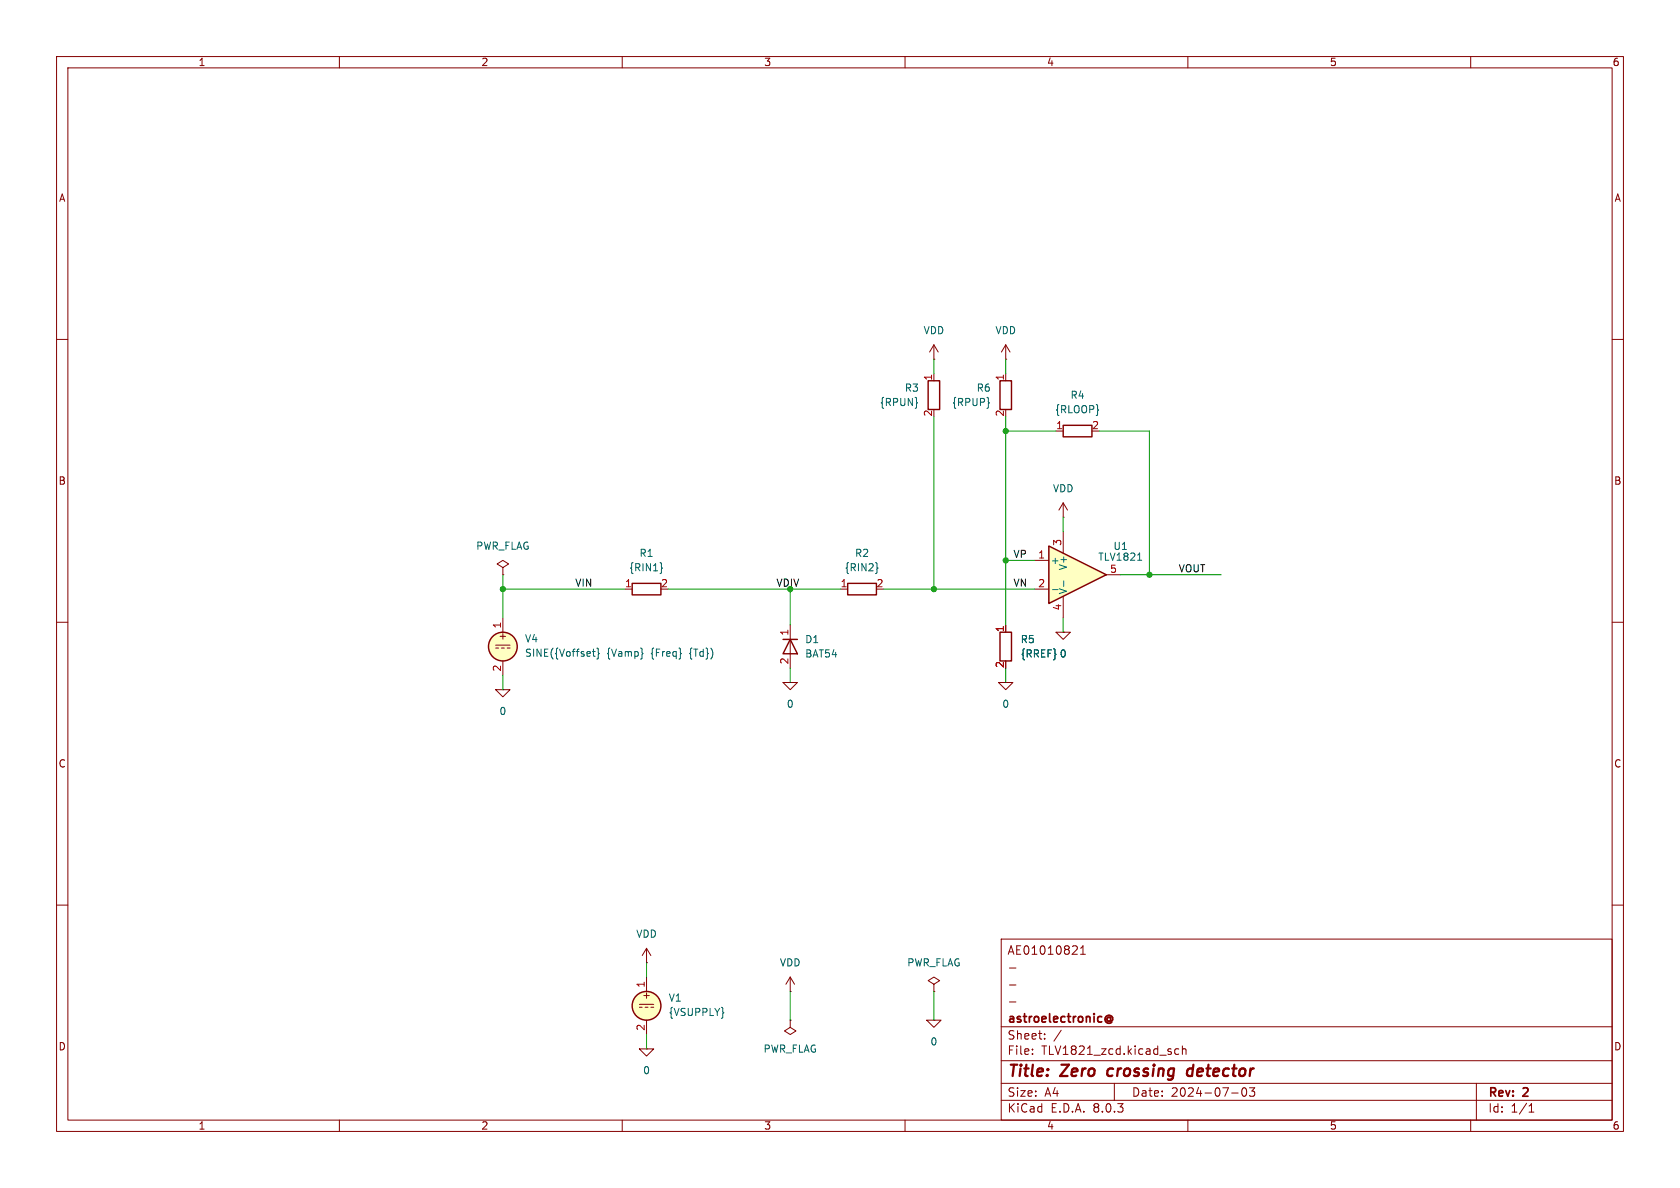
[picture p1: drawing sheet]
(kicad_sch
 (version 20231120)
 (generator "eeschema")
 (generator_version "8.0")
 (paper "A4")
 (title_block
  (title "Zero crossing detector")
  (date "2024-07-03")
  (rev "2")
  (company "astroelectronic@")
  (comment 1 "-")
  (comment 2 "-")
  (comment 3 "-")
  (comment 4 "AE01010821"))
 (lib_symbols
  (symbol "TLV1821:0"
   (power)
   (pin_numbers hide)
   (pin_names
    (offset 0) hide) (exclude_from_sim no) (in_bom yes) (on_board yes)
   (property "Reference" "#GND" (at 0 -5.08 0) (effects (font (size 1.27 1.27)) (hide yes)))
   (property "Value" "0" (at 0 -2.54 0) (effects (font (size 1.27 1.27))))
   (property "Footprint" "" (at 0 0 0) (effects (font (size 1.27 1.27)) (hide yes)))
   (property "Datasheet" "https://ngspice.sourceforge.io/docs/ngspice-html-manual/manual.xhtml#subsec_Circuit_elements__device" (at 0 -10.16 0) (effects (font (size 1.27 1.27)) (hide yes)))
   (property "Description" "0V reference potential for simulation" (at 0 -7.62 0) (effects (font (size 1.27 1.27)) (hide yes)))
   (symbol "0_0_1"
    (polyline (pts (xy -1.27 0) (xy 0 -1.27) (xy 1.27 0) (xy -1.27 0)) (stroke (width 0) (type default)) (fill (type none))))
   (symbol "0_1_1"
    (pin power_in line (at 0 0 0) (length 0) (name "~" (effects (font (size 1.016 1.016)))) (number "1" (effects (font (size 1.016 1.016)))))))
  (symbol "TLV1821:D"
   (pin_names
    (offset 1.016) hide) (exclude_from_sim no) (in_bom yes) (on_board yes)
   (property "Reference" "D" (at 0 2.54 0) (effects (font (size 1.27 1.27))))
   (property "Value" "D" (at 0 -2.54 0) (effects (font (size 1.27 1.27))))
   (property "Footprint" "" (at 0 0 0) (effects (font (size 1.27 1.27)) (hide yes)))
   (property "Datasheet" "https://ngspice.sourceforge.io/docs/ngspice-html-manual/manual.xhtml#cha_DIODEs" (at 0 0 0) (effects (font (size 1.27 1.27)) (hide yes)))
   (property "Description" "Diode for simulation or PCB" (at 0 0 0) (effects (font (size 1.27 1.27)) (hide yes)))
   (property "Sim.Device" "D" (at 0 0 0) (effects (font (size 1.27 1.27))))
   (property "Sim.Pins" "1=K 2=A" (at 0 0 0) (effects (font (size 1.27 1.27))))
   (symbol "D_0_1"
    (polyline (pts (xy -1.27 1.27) (xy -1.27 -1.27)) (stroke (width 0.254) (type default)) (fill (type none)))
    (polyline (pts (xy 1.27 0) (xy -1.27 0)) (stroke (width 0) (type default)) (fill (type none)))
    (polyline (pts (xy 1.27 1.27) (xy 1.27 -1.27) (xy -1.27 0) (xy 1.27 1.27)) (stroke (width 0.254) (type default)) (fill (type none))))
   (symbol "D_1_1"
    (pin passive line (at -3.81 0 0) (length 2.54) (name "K" (effects (font (size 1.27 1.27)))) (number "1" (effects (font (size 1.27 1.27)))))
    (pin passive line (at 3.81 0 180) (length 2.54) (name "A" (effects (font (size 1.27 1.27)))) (number "2" (effects (font (size 1.27 1.27)))))))
  (symbol "TLV1821:PWR_FLAG"
   (power)
   (pin_numbers hide)
   (pin_names
    (offset 0) hide) (exclude_from_sim no) (in_bom yes) (on_board yes)
   (property "Reference" "#FLG" (at 0 1.905 0) (effects (font (size 1.27 1.27)) (hide yes)))
   (property "Value" "PWR_FLAG" (at 0 3.81 0) (effects (font (size 1.27 1.27))))
   (property "Footprint" "" (at 0 0 0) (effects (font (size 1.27 1.27)) (hide yes)))
   (property "Datasheet" "~" (at 0 0 0) (effects (font (size 1.27 1.27)) (hide yes)))
   (property "Description" "Special symbol for telling ERC where power comes from" (at 0 0 0) (effects (font (size 1.27 1.27)) (hide yes)))
   (symbol "PWR_FLAG_0_0"
    (pin power_out line (at 0 0 90) (length 0) (name "~" (effects (font (size 1.27 1.27)))) (number "1" (effects (font (size 1.27 1.27))))))
   (symbol "PWR_FLAG_0_1"
    (polyline (pts (xy 0 0) (xy 0 1.27) (xy -1.016 1.905) (xy 0 2.54) (xy 1.016 1.905) (xy 0 1.27)) (stroke (width 0) (type default)) (fill (type none)))))
  (symbol "TLV1821:R"
   (pin_names
    (offset 0) hide) (exclude_from_sim no) (in_bom yes) (on_board yes)
   (property "Reference" "R" (at 2.032 0 90) (effects (font (size 1.27 1.27))))
   (property "Value" "R" (at 0 0 90) (effects (font (size 1.27 1.27))))
   (property "Footprint" "" (at -1.778 0 90) (effects (font (size 1.27 1.27)) (hide yes)))
   (property "Datasheet" "~" (at 0 0 0) (effects (font (size 1.27 1.27)) (hide yes)))
   (property "Description" "Resistor" (at 0 0 0) (effects (font (size 1.27 1.27)) (hide yes)))
   (symbol "R_0_1"
    (rectangle (start -1.016 -2.54) (end 1.016 2.54) (stroke (width 0.254) (type default)) (fill (type none))))
   (symbol "R_1_1"
    (pin passive line (at 0 3.81 270) (length 1.27) (name "~" (effects (font (size 1.27 1.27)))) (number "1" (effects (font (size 1.27 1.27)))))
    (pin passive line (at 0 -3.81 90) (length 1.27) (name "~" (effects (font (size 1.27 1.27)))) (number "2" (effects (font (size 1.27 1.27)))))))
  (symbol "TLV1821:TLV1821"
   (pin_names
    (offset 0.254)) (exclude_from_sim no) (in_bom yes) (on_board yes)
   (property "Reference" "U" (at 3.81 3.175 0) (effects (font (size 1.27 1.27)) (justify left)))
   (property "Value" "${SIM.PARAMS}" (at 3.81 -3.175 0) (effects (font (size 1.27 1.27)) (justify left)))
   (property "Footprint" "" (at 0 0 0) (effects (font (size 1.27 1.27)) (hide yes)))
   (property "Datasheet" "https://www.ti.com/product/TLV1824" (at 0 0 0) (effects (font (size 1.27 1.27)) (hide yes)))
   (property "Description" "Operational amplifier, single, node sequence=1:+ 2:- 3:OUT 4:V+ 5:V-" (at 0 0 0) (effects (font (size 1.27 1.27)) (hide yes)))
   (property "Sim.Pins" "1=in+ 2=in- 3=vcc 4=vee 5=out" (at 0 0 0) (effects (font (size 1.27 1.27)) (hide yes)))
   (property "Sim.Device" "SUBCKT" (at 0 0 0) (effects (font (size 1.27 1.27)) (justify left) (hide yes)))
   (property "Sim.Library" "${KICAD7_SYMBOL_DIR}/Simulation_SPICE.sp" (at 0 0 0) (effects (font (size 1.27 1.27)) (hide yes)))
   (property "Sim.Name" "kicad_builtin_opamp" (at 0 0 0) (effects (font (size 1.27 1.27)) (hide yes)))
   (symbol "TLV1821_0_1"
    (polyline (pts (xy 5.08 0) (xy -5.08 5.08) (xy -5.08 -5.08) (xy 5.08 0)) (stroke (width 0.254) (type default)) (fill (type background))))
   (symbol "TLV1821_1_1"
    (pin passive line (at -7.62 2.54 0) (length 2.54) (name "+" (effects (font (size 1.27 1.27)))) (number "1" (effects (font (size 1.27 1.27)))))
    (pin passive line (at -7.62 -2.54 0) (length 2.54) (name "-" (effects (font (size 1.27 1.27)))) (number "2" (effects (font (size 1.27 1.27)))))
    (pin passive line (at -2.54 7.62 270) (length 3.81) (name "V+" (effects (font (size 1.27 1.27)))) (number "3" (effects (font (size 1.27 1.27)))))
    (pin passive line (at -2.54 -7.62 90) (length 3.81) (name "V-" (effects (font (size 1.27 1.27)))) (number "4" (effects (font (size 1.27 1.27)))))
    (pin passive line (at 7.62 0 180) (length 2.54) (name "~" (effects (font (size 1.27 1.27)))) (number "5" (effects (font (size 1.27 1.27)))))))
  (symbol "TLV1821:VDC"
   (pin_names
    (offset 0.0254) hide) (exclude_from_sim no) (in_bom yes) (on_board yes)
   (property "Reference" "V" (at 2.54 2.54 0) (effects (font (size 1.27 1.27)) (justify left)))
   (property "Value" "1" (at 2.54 0 0) (effects (font (size 1.27 1.27)) (justify left)))
   (property "Footprint" "" (at 0 0 0) (effects (font (size 1.27 1.27)) (hide yes)))
   (property "Datasheet" "https://ngspice.sourceforge.io/docs/ngspice-html-manual/manual.xhtml#sec_Independent_Sources_for" (at 0 0 0) (effects (font (size 1.27 1.27)) (hide yes)))
   (property "Description" "Voltage source, DC" (at 0 0 0) (effects (font (size 1.27 1.27)) (hide yes)))
   (property "Sim.Pins" "1=+ 2=-" (at 0 0 0) (effects (font (size 1.27 1.27)) (hide yes)))
   (property "Sim.Type" "DC" (at 0 0 0) (effects (font (size 1.27 1.27)) (hide yes)))
   (property "Sim.Device" "V" (at 0 0 0) (effects (font (size 1.27 1.27)) (justify left) (hide yes)))
   (symbol "VDC_0_0"
    (polyline (pts (xy -1.27 0.254) (xy 1.27 0.254)) (stroke (width 0) (type default)) (fill (type none)))
    (polyline (pts (xy -0.762 -0.254) (xy -1.27 -0.254)) (stroke (width 0) (type default)) (fill (type none)))
    (polyline (pts (xy 0.254 -0.254) (xy -0.254 -0.254)) (stroke (width 0) (type default)) (fill (type none)))
    (polyline (pts (xy 1.27 -0.254) (xy 0.762 -0.254)) (stroke (width 0) (type default)) (fill (type none)))
    (text "+" (at 0 1.905 0) (effects (font (size 1.27 1.27)))))
   (symbol "VDC_0_1"
    (circle (center 0 0) (radius 2.54) (stroke (width 0.254) (type default)) (fill (type background))))
   (symbol "VDC_1_1"
    (pin passive line (at 0 5.08 270) (length 2.54) (name "~" (effects (font (size 1.27 1.27)))) (number "1" (effects (font (size 1.27 1.27)))))
    (pin passive line (at 0 -5.08 90) (length 2.54) (name "~" (effects (font (size 1.27 1.27)))) (number "2" (effects (font (size 1.27 1.27)))))))
  (symbol "TLV1821:VDD"
   (power)
   (pin_numbers hide)
   (pin_names
    (offset 0) hide) (exclude_from_sim no) (in_bom yes) (on_board yes)
   (property "Reference" "#PWR" (at 0 -3.81 0) (effects (font (size 1.27 1.27)) (hide yes)))
   (property "Value" "VDD" (at 0 3.556 0) (effects (font (size 1.27 1.27))))
   (property "Footprint" "" (at 0 0 0) (effects (font (size 1.27 1.27)) (hide yes)))
   (property "Datasheet" "" (at 0 0 0) (effects (font (size 1.27 1.27)) (hide yes)))
   (property "Description" "Power symbol creates a global label with name \"VDD\"" (at 0 0 0) (effects (font (size 1.27 1.27)) (hide yes)))
   (symbol "VDD_0_1"
    (polyline (pts (xy -0.762 1.27) (xy 0 2.54)) (stroke (width 0) (type default)) (fill (type none)))
    (polyline (pts (xy 0 0) (xy 0 2.54)) (stroke (width 0) (type default)) (fill (type none)))
    (polyline (pts (xy 0 2.54) (xy 0.762 1.27)) (stroke (width 0) (type default)) (fill (type none))))
   (symbol "VDD_1_1"
    (pin power_in line (at 0 0 90) (length 0) (name "~" (effects (font (size 1.27 1.27)))) (number "1" (effects (font (size 1.27 1.27))))))))
 (junction
  (at 177.8 76.2)
  (diameter 0)
  (color 0 0 0 0))
 (junction
  (at 165.1 104.14)
  (diameter 0)
  (color 0 0 0 0))
 (junction
  (at 177.8 99.06)
  (diameter 0)
  (color 0 0 0 0))
 (junction
  (at 139.7 104.14)
  (diameter 0)
  (color 0 0 0 0))
 (junction
  (at 88.9 104.14)
  (diameter 0)
  (color 0 0 0 0))
 (junction
  (at 203.2 101.6)
  (diameter 0)
  (color 0 0 0 0))
 (wire
  (pts (xy 165.1 73.66) (xy 165.1 104.14))
  (stroke (width 0) (type default)))
 (wire
  (pts (xy 139.7 104.14) (xy 148.59 104.14))
  (stroke (width 0) (type default)))
 (wire
  (pts (xy 177.8 99.06) (xy 177.8 76.2))
  (stroke (width 0) (type default)))
 (wire
  (pts (xy 139.7 104.14) (xy 139.7 110.49))
  (stroke (width 0) (type default)))
 (wire
  (pts (xy 203.2 76.2) (xy 194.31 76.2))
  (stroke (width 0) (type default)))
 (wire
  (pts (xy 182.88 99.06) (xy 177.8 99.06))
  (stroke (width 0) (type default)))
 (wire
  (pts (xy 177.8 76.2) (xy 186.69 76.2))
  (stroke (width 0) (type default)))
 (wire
  (pts (xy 114.3 170.18) (xy 114.3 172.72))
  (stroke (width 0) (type default)))
 (wire
  (pts (xy 139.7 175.26) (xy 139.7 180.34))
  (stroke (width 0) (type default)))
 (wire
  (pts (xy 88.9 101.6) (xy 88.9 104.14))
  (stroke (width 0) (type default)))
 (wire
  (pts (xy 156.21 104.14) (xy 165.1 104.14))
  (stroke (width 0) (type default)))
 (wire
  (pts (xy 88.9 109.22) (xy 88.9 104.14))
  (stroke (width 0) (type default)))
 (wire
  (pts (xy 165.1 175.26) (xy 165.1 180.34))
  (stroke (width 0) (type default)))
 (wire
  (pts (xy 165.1 63.5) (xy 165.1 66.04))
  (stroke (width 0) (type default)))
 (wire
  (pts (xy 177.8 118.11) (xy 177.8 120.65))
  (stroke (width 0) (type default)))
 (wire
  (pts (xy 114.3 182.88) (xy 114.3 185.42))
  (stroke (width 0) (type default)))
 (wire
  (pts (xy 88.9 104.14) (xy 110.49 104.14))
  (stroke (width 0) (type default)))
 (wire
  (pts (xy 139.7 118.11) (xy 139.7 120.65))
  (stroke (width 0) (type default)))
 (wire
  (pts (xy 203.2 101.6) (xy 203.2 76.2))
  (stroke (width 0) (type default)))
 (wire
  (pts (xy 177.8 73.66) (xy 177.8 76.2))
  (stroke (width 0) (type default)))
 (wire
  (pts (xy 203.2 101.6) (xy 215.9 101.6))
  (stroke (width 0) (type default)))
 (wire
  (pts (xy 118.11 104.14) (xy 139.7 104.14))
  (stroke (width 0) (type default)))
 (wire
  (pts (xy 177.8 63.5) (xy 177.8 66.04))
  (stroke (width 0) (type default)))
 (wire
  (pts (xy 187.96 91.44) (xy 187.96 93.98))
  (stroke (width 0) (type default)))
 (wire
  (pts (xy 165.1 104.14) (xy 182.88 104.14))
  (stroke (width 0) (type default)))
 (wire
  (pts (xy 198.12 101.6) (xy 203.2 101.6))
  (stroke (width 0) (type default)))
 (wire
  (pts (xy 187.96 109.22) (xy 187.96 111.76))
  (stroke (width 0) (type default)))
 (wire
  (pts (xy 177.8 99.06) (xy 177.8 110.49))
  (stroke (width 0) (type default)))
 (wire
  (pts (xy 88.9 119.38) (xy 88.9 121.92))
  (stroke (width 0) (type default)))
 (label "VOUT"
  (at 208.28 101.6 0)
  (fields_autoplaced yes)
  (effects (font (size 1.27 1.27)) (justify left bottom)))
 (label "VDIV"
  (at 137.16 104.14 0)
  (fields_autoplaced yes)
  (effects (font (size 1.27 1.27)) (justify left bottom)))
 (label "VIN"
  (at 101.6 104.14 0)
  (fields_autoplaced yes)
  (effects (font (size 1.27 1.27)) (justify left bottom)))
 (label "VP"
  (at 179.07 99.06 0)
  (fields_autoplaced yes)
  (effects (font (size 1.27 1.27)) (justify left bottom)))
 (label "VN"
  (at 179.07 104.14 0)
  (fields_autoplaced yes)
  (effects (font (size 1.27 1.27)) (justify left bottom)))
 (symbol
  (lib_id "TLV1821:R")
  (at 177.8 69.85 0)
  (unit 1)
  (exclude_from_sim no)
  (in_bom yes)
  (on_board yes)
  (dnp no)
  (fields_autoplaced yes)
  (property "Reference" "R6" (at 175.26 68.5799 0) (effects (font (size 1.27 1.27)) (justify right)))
  (property "Value" "{RPUP}" (at 175.26 71.1199 0) (effects (font (size 1.27 1.27)) (justify right)))
  (property "Footprint" "" (at 176.022 69.85 90) (effects (font (size 1.27 1.27)) (hide yes)))
  (property "Datasheet" "~" (at 177.8 69.85 0) (effects (font (size 1.27 1.27)) (hide yes)))
  (property "Description" "Resistor" (at 177.8 69.85 0) (effects (font (size 1.27 1.27)) (hide yes)))
  (pin "1")
  (pin "2"))
 (symbol
  (lib_id "TLV1821:R")
  (at 165.1 69.85 0)
  (mirror y)
  (unit 1)
  (exclude_from_sim no)
  (in_bom yes)
  (on_board yes)
  (dnp no)
  (fields_autoplaced yes)
  (property "Reference" "R3" (at 162.56 68.5799 0) (effects (font (size 1.27 1.27)) (justify left)))
  (property "Value" "{RPUN}" (at 162.56 71.1199 0) (effects (font (size 1.27 1.27)) (justify left)))
  (property "Footprint" "" (at 166.878 69.85 90) (effects (font (size 1.27 1.27)) (hide yes)))
  (property "Datasheet" "~" (at 165.1 69.85 0) (effects (font (size 1.27 1.27)) (hide yes)))
  (property "Description" "Resistor" (at 165.1 69.85 0) (effects (font (size 1.27 1.27)) (hide yes)))
  (pin "1")
  (pin "2"))
 (symbol
  (lib_id "TLV1821:VDD")
  (at 139.7 175.26 0)
  (unit 1)
  (exclude_from_sim no)
  (in_bom yes)
  (on_board yes)
  (dnp no)
  (fields_autoplaced yes)
  (property "Reference" "#PWR03" (at 139.7 179.07 0) (effects (font (size 1.27 1.27)) (hide yes)))
  (property "Value" "VDD" (at 139.7 170.18 0) (effects (font (size 1.27 1.27))))
  (property "Footprint" "" (at 139.7 175.26 0) (effects (font (size 1.27 1.27)) (hide yes)))
  (property "Datasheet" "" (at 139.7 175.26 0) (effects (font (size 1.27 1.27)) (hide yes)))
  (property "Description" "Power symbol creates a global label with name \"VDD\"" (at 139.7 175.26 0) (effects (font (size 1.27 1.27)) (hide yes)))
  (pin "1"))
 (symbol
  (lib_id "TLV1821:0")
  (at 177.8 120.65 0)
  (unit 1)
  (exclude_from_sim no)
  (in_bom yes)
  (on_board yes)
  (dnp no)
  (fields_autoplaced yes)
  (property "Reference" "#GND04" (at 177.8 125.73 0) (effects (font (size 1.27 1.27)) (hide yes)))
  (property "Value" "0" (at 177.8 124.46 0) (effects (font (size 1.27 1.27))))
  (property "Footprint" "" (at 177.8 120.65 0) (effects (font (size 1.27 1.27)) (hide yes)))
  (property "Datasheet" "https://ngspice.sourceforge.io/docs/ngspice-html-manual/manual.xhtml#subsec_Circuit_elements__device" (at 177.8 130.81 0) (effects (font (size 1.27 1.27)) (hide yes)))
  (property "Description" "0V reference potential for simulation" (at 177.8 128.27 0) (effects (font (size 1.27 1.27)) (hide yes)))
  (pin "1"))
 (symbol
  (lib_id "TLV1821:PWR_FLAG")
  (at 165.1 175.26 0)
  (unit 1)
  (exclude_from_sim no)
  (in_bom yes)
  (on_board yes)
  (dnp no)
  (fields_autoplaced yes)
  (property "Reference" "#FLG02" (at 165.1 173.355 0) (effects (font (size 1.27 1.27)) (hide yes)))
  (property "Value" "PWR_FLAG" (at 165.1 170.18 0) (effects (font (size 1.27 1.27))))
  (property "Footprint" "" (at 165.1 175.26 0) (effects (font (size 1.27 1.27)) (hide yes)))
  (property "Datasheet" "~" (at 165.1 175.26 0) (effects (font (size 1.27 1.27)) (hide yes)))
  (property "Description" "Special symbol for telling ERC where power comes from" (at 165.1 175.26 0) (effects (font (size 1.27 1.27)) (hide yes)))
  (pin "1"))
 (symbol
  (lib_id "TLV1821:TLV1821")
  (at 190.5 101.6 0)
  (unit 1)
  (exclude_from_sim no)
  (in_bom yes)
  (on_board yes)
  (dnp no)
  (fields_autoplaced yes)
  (property "Reference" "U1" (at 198.12 96.5514 0) (effects (font (size 1.27 1.27))))
  (property "Value" "TLV1821" (at 198.12 98.4565 0) (effects (font (size 1.27 1.27))))
  (property "Footprint" "" (at 190.5 101.6 0) (effects (font (size 1.27 1.27)) (hide yes)))
  (property "Datasheet" "https://www.ti.com/product/TLV1824" (at 190.5 101.6 0) (effects (font (size 1.27 1.27)) (hide yes)))
  (property "Description" "Operational amplifier, single, node sequence=1:+ 2:- 3:OUT 4:V+ 5:V-" (at 190.5 101.6 0) (effects (font (size 1.27 1.27)) (hide yes)))
  (property "Sim.Pins" "1=IN+ 2=IN- 3=V+ 4=V- 5=OUT" (at 190.5 101.6 0) (effects (font (size 1.27 1.27)) (hide yes)))
  (property "Sim.Device" "SUBCKT" (at 190.5 101.6 0) (effects (font (size 1.27 1.27)) (justify left) (hide yes)))
  (property "Sim.Library" "C:\\AE\\TLV1821\\_models\\tlv1821.lib" (at 190.5 101.6 0) (effects (font (size 1.27 1.27)) (hide yes)))
  (property "Sim.Name" "TLV1821" (at 190.5 101.6 0) (effects (font (size 1.27 1.27)) (hide yes)))
  (pin "1")
  (pin "3")
  (pin "2")
  (pin "4")
  (pin "5"))
 (symbol
  (lib_id "TLV1821:VDD")
  (at 187.96 91.44 0)
  (unit 1)
  (exclude_from_sim no)
  (in_bom yes)
  (on_board yes)
  (dnp no)
  (fields_autoplaced yes)
  (property "Reference" "#PWR01" (at 187.96 95.25 0) (effects (font (size 1.27 1.27)) (hide yes)))
  (property "Value" "VDD" (at 187.96 86.36 0) (effects (font (size 1.27 1.27))))
  (property "Footprint" "" (at 187.96 91.44 0) (effects (font (size 1.27 1.27)) (hide yes)))
  (property "Datasheet" "" (at 187.96 91.44 0) (effects (font (size 1.27 1.27)) (hide yes)))
  (property "Description" "Power symbol creates a global label with name \"VDD\"" (at 187.96 91.44 0) (effects (font (size 1.27 1.27)) (hide yes)))
  (pin "1"))
 (symbol
  (lib_id "TLV1821:R")
  (at 114.3 104.14 90)
  (unit 1)
  (exclude_from_sim no)
  (in_bom yes)
  (on_board yes)
  (dnp no)
  (fields_autoplaced yes)
  (property "Reference" "R1" (at 114.3 97.79 90) (effects (font (size 1.27 1.27))))
  (property "Value" "{RIN1}" (at 114.3 100.33 90) (effects (font (size 1.27 1.27))))
  (property "Footprint" "" (at 114.3 105.918 90) (effects (font (size 1.27 1.27)) (hide yes)))
  (property "Datasheet" "~" (at 114.3 104.14 0) (effects (font (size 1.27 1.27)) (hide yes)))
  (property "Description" "Resistor" (at 114.3 104.14 0) (effects (font (size 1.27 1.27)) (hide yes)))
  (pin "1")
  (pin "2"))
 (symbol
  (lib_id "TLV1821:0")
  (at 139.7 120.65 0)
  (unit 1)
  (exclude_from_sim no)
  (in_bom yes)
  (on_board yes)
  (dnp no)
  (fields_autoplaced yes)
  (property "Reference" "#GND06" (at 139.7 125.73 0) (effects (font (size 1.27 1.27)) (hide yes)))
  (property "Value" "0" (at 139.7 124.46 0) (effects (font (size 1.27 1.27))))
  (property "Footprint" "" (at 139.7 120.65 0) (effects (font (size 1.27 1.27)) (hide yes)))
  (property "Datasheet" "https://ngspice.sourceforge.io/docs/ngspice-html-manual/manual.xhtml#subsec_Circuit_elements__device" (at 139.7 130.81 0) (effects (font (size 1.27 1.27)) (hide yes)))
  (property "Description" "0V reference potential for simulation" (at 139.7 128.27 0) (effects (font (size 1.27 1.27)) (hide yes)))
  (pin "1"))
 (symbol
  (lib_id "TLV1821:PWR_FLAG")
  (at 88.9 101.6 0)
  (unit 1)
  (exclude_from_sim no)
  (in_bom yes)
  (on_board yes)
  (dnp no)
  (fields_autoplaced yes)
  (property "Reference" "#FLG03" (at 88.9 99.695 0) (effects (font (size 1.27 1.27)) (hide yes)))
  (property "Value" "PWR_FLAG" (at 88.9 96.52 0) (effects (font (size 1.27 1.27))))
  (property "Footprint" "" (at 88.9 101.6 0) (effects (font (size 1.27 1.27)) (hide yes)))
  (property "Datasheet" "~" (at 88.9 101.6 0) (effects (font (size 1.27 1.27)) (hide yes)))
  (property "Description" "Special symbol for telling ERC where power comes from" (at 88.9 101.6 0) (effects (font (size 1.27 1.27)) (hide yes)))
  (pin "1"))
 (symbol
  (lib_id "TLV1821:D")
  (at 139.7 114.3 270)
  (unit 1)
  (exclude_from_sim no)
  (in_bom yes)
  (on_board yes)
  (dnp no)
  (fields_autoplaced yes)
  (property "Reference" "D1" (at 142.24 113.0299 90) (effects (font (size 1.27 1.27)) (justify left)))
  (property "Value" "BAT54" (at 142.24 115.5699 90) (effects (font (size 1.27 1.27)) (justify left)))
  (property "Footprint" "" (at 139.7 114.3 0) (effects (font (size 1.27 1.27)) (hide yes)))
  (property "Datasheet" "https://ngspice.sourceforge.io/docs/ngspice-html-manual/manual.xhtml#cha_DIODEs" (at 139.7 114.3 0) (effects (font (size 1.27 1.27)) (hide yes)))
  (property "Description" "Diode for simulation or PCB" (at 139.7 114.3 0) (effects (font (size 1.27 1.27)) (hide yes)))
  (property "Sim.Library" "C:\\AE\\TLV1821\\_models\\BAT54.spice.txt" (at 139.7 114.3 0) (effects (font (size 1.27 1.27)) (hide yes)))
  (property "Sim.Name" "BAT54" (at 139.7 114.3 0) (effects (font (size 1.27 1.27)) (hide yes)))
  (property "Sim.Device" "D" (at 139.7 114.3 0) (effects (font (size 1.27 1.27)) (hide yes)))
  (property "Sim.Pins" "1=K 2=A" (at 139.7 114.3 0) (effects (font (size 1.27 1.27)) (hide yes)))
  (pin "1")
  (pin "2"))
 (symbol
  (lib_id "TLV1821:0")
  (at 88.9 121.92 0)
  (unit 1)
  (exclude_from_sim no)
  (in_bom yes)
  (on_board yes)
  (dnp no)
  (fields_autoplaced yes)
  (property "Reference" "#GND05" (at 88.9 127 0) (effects (font (size 1.27 1.27)) (hide yes)))
  (property "Value" "0" (at 88.9 125.73 0) (effects (font (size 1.27 1.27))))
  (property "Footprint" "" (at 88.9 121.92 0) (effects (font (size 1.27 1.27)) (hide yes)))
  (property "Datasheet" "https://ngspice.sourceforge.io/docs/ngspice-html-manual/manual.xhtml#subsec_Circuit_elements__device" (at 88.9 132.08 0) (effects (font (size 1.27 1.27)) (hide yes)))
  (property "Description" "0V reference potential for simulation" (at 88.9 129.54 0) (effects (font (size 1.27 1.27)) (hide yes)))
  (pin "1"))
 (symbol
  (lib_id "TLV1821:VDD")
  (at 177.8 63.5 0)
  (unit 1)
  (exclude_from_sim no)
  (in_bom yes)
  (on_board yes)
  (dnp no)
  (fields_autoplaced yes)
  (property "Reference" "#PWR04" (at 177.8 67.31 0) (effects (font (size 1.27 1.27)) (hide yes)))
  (property "Value" "VDD" (at 177.8 58.42 0) (effects (font (size 1.27 1.27))))
  (property "Footprint" "" (at 177.8 63.5 0) (effects (font (size 1.27 1.27)) (hide yes)))
  (property "Datasheet" "" (at 177.8 63.5 0) (effects (font (size 1.27 1.27)) (hide yes)))
  (property "Description" "Power symbol creates a global label with name \"VDD\"" (at 177.8 63.5 0) (effects (font (size 1.27 1.27)) (hide yes)))
  (pin "1"))
 (symbol
  (lib_id "TLV1821:R")
  (at 190.5 76.2 90)
  (unit 1)
  (exclude_from_sim no)
  (in_bom yes)
  (on_board yes)
  (dnp no)
  (fields_autoplaced yes)
  (property "Reference" "R4" (at 190.5 69.85 90) (effects (font (size 1.27 1.27))))
  (property "Value" "{RLOOP}" (at 190.5 72.39 90) (effects (font (size 1.27 1.27))))
  (property "Footprint" "" (at 190.5 77.978 90) (effects (font (size 1.27 1.27)) (hide yes)))
  (property "Datasheet" "~" (at 190.5 76.2 0) (effects (font (size 1.27 1.27)) (hide yes)))
  (property "Description" "Resistor" (at 190.5 76.2 0) (effects (font (size 1.27 1.27)) (hide yes)))
  (pin "1")
  (pin "2"))
 (symbol
  (lib_id "TLV1821:R")
  (at 152.4 104.14 90)
  (unit 1)
  (exclude_from_sim no)
  (in_bom yes)
  (on_board yes)
  (dnp no)
  (fields_autoplaced yes)
  (property "Reference" "R2" (at 152.4 97.79 90) (effects (font (size 1.27 1.27))))
  (property "Value" "{RIN2}" (at 152.4 100.33 90) (effects (font (size 1.27 1.27))))
  (property "Footprint" "" (at 152.4 105.918 90) (effects (font (size 1.27 1.27)) (hide yes)))
  (property "Datasheet" "~" (at 152.4 104.14 0) (effects (font (size 1.27 1.27)) (hide yes)))
  (property "Description" "Resistor" (at 152.4 104.14 0) (effects (font (size 1.27 1.27)) (hide yes)))
  (pin "1")
  (pin "2"))
 (symbol
  (lib_id "TLV1821:VDC")
  (at 114.3 177.8 0)
  (unit 1)
  (exclude_from_sim no)
  (in_bom yes)
  (on_board yes)
  (dnp no)
  (fields_autoplaced yes)
  (property "Reference" "V1" (at 118.11 176.4001 0) (effects (font (size 1.27 1.27)) (justify left)))
  (property "Value" "{VSUPPLY}" (at 118.11 178.9401 0) (effects (font (size 1.27 1.27)) (justify left)))
  (property "Footprint" "" (at 114.3 177.8 0) (effects (font (size 1.27 1.27)) (hide yes)))
  (property "Datasheet" "https://ngspice.sourceforge.io/docs/ngspice-html-manual/manual.xhtml#sec_Independent_Sources_for" (at 114.3 177.8 0) (effects (font (size 1.27 1.27)) (hide yes)))
  (property "Description" "Voltage source, DC" (at 114.3 177.8 0) (effects (font (size 1.27 1.27)) (hide yes)))
  (property "Sim.Pins" "1=+ 2=-" (at 114.3 177.8 0) (effects (font (size 1.27 1.27)) (hide yes)))
  (property "Sim.Type" "DC" (at 114.3 177.8 0) (effects (font (size 1.27 1.27)) (hide yes)))
  (property "Sim.Device" "V" (at 114.3 177.8 0) (effects (font (size 1.27 1.27)) (justify left) (hide yes)))
  (pin "2")
  (pin "1"))
 (symbol
  (lib_id "TLV1821:0")
  (at 187.96 111.76 0)
  (unit 1)
  (exclude_from_sim no)
  (in_bom yes)
  (on_board yes)
  (dnp no)
  (fields_autoplaced yes)
  (property "Reference" "#GND01" (at 187.96 116.84 0) (effects (font (size 1.27 1.27)) (hide yes)))
  (property "Value" "0" (at 187.96 115.57 0) (effects (font (size 1.27 1.27))))
  (property "Footprint" "" (at 187.96 111.76 0) (effects (font (size 1.27 1.27)) (hide yes)))
  (property "Datasheet" "https://ngspice.sourceforge.io/docs/ngspice-html-manual/manual.xhtml#subsec_Circuit_elements__device" (at 187.96 121.92 0) (effects (font (size 1.27 1.27)) (hide yes)))
  (property "Description" "0V reference potential for simulation" (at 187.96 119.38 0) (effects (font (size 1.27 1.27)) (hide yes)))
  (pin "1"))
 (symbol
  (lib_id "TLV1821:PWR_FLAG")
  (at 139.7 180.34 180)
  (unit 1)
  (exclude_from_sim no)
  (in_bom yes)
  (on_board yes)
  (dnp no)
  (fields_autoplaced yes)
  (property "Reference" "#FLG01" (at 139.7 182.245 0) (effects (font (size 1.27 1.27)) (hide yes)))
  (property "Value" "PWR_FLAG" (at 139.7 185.42 0) (effects (font (size 1.27 1.27))))
  (property "Footprint" "" (at 139.7 180.34 0) (effects (font (size 1.27 1.27)) (hide yes)))
  (property "Datasheet" "~" (at 139.7 180.34 0) (effects (font (size 1.27 1.27)) (hide yes)))
  (property "Description" "Special symbol for telling ERC where power comes from" (at 139.7 180.34 0) (effects (font (size 1.27 1.27)) (hide yes)))
  (pin "1"))
 (symbol
  (lib_id "TLV1821:0")
  (at 165.1 180.34 0)
  (unit 1)
  (exclude_from_sim no)
  (in_bom yes)
  (on_board yes)
  (dnp no)
  (fields_autoplaced yes)
  (property "Reference" "#GND03" (at 165.1 185.42 0) (effects (font (size 1.27 1.27)) (hide yes)))
  (property "Value" "0" (at 165.1 184.15 0) (effects (font (size 1.27 1.27))))
  (property "Footprint" "" (at 165.1 180.34 0) (effects (font (size 1.27 1.27)) (hide yes)))
  (property "Datasheet" "https://ngspice.sourceforge.io/docs/ngspice-html-manual/manual.xhtml#subsec_Circuit_elements__device" (at 165.1 190.5 0) (effects (font (size 1.27 1.27)) (hide yes)))
  (property "Description" "0V reference potential for simulation" (at 165.1 187.96 0) (effects (font (size 1.27 1.27)) (hide yes)))
  (pin "1"))
 (symbol
  (lib_id "TLV1821:R")
  (at 177.8 114.3 0)
  (unit 1)
  (exclude_from_sim no)
  (in_bom yes)
  (on_board yes)
  (dnp no)
  (fields_autoplaced yes)
  (property "Reference" "R5" (at 180.34 113.0299 0) (effects (font (size 1.27 1.27)) (justify left)))
  (property "Value" "{RREF}" (at 180.34 115.5699 0) (effects (font (size 1.27 1.27)) (justify left)))
  (property "Footprint" "" (at 176.022 114.3 90) (effects (font (size 1.27 1.27)) (hide yes)))
  (property "Datasheet" "~" (at 177.8 114.3 0) (effects (font (size 1.27 1.27)) (hide yes)))
  (property "Description" "Resistor" (at 177.8 114.3 0) (effects (font (size 1.27 1.27)) (hide yes)))
  (pin "1")
  (pin "2"))
 (symbol
  (lib_id "TLV1821:VDC")
  (at 88.9 114.3 0)
  (unit 1)
  (exclude_from_sim no)
  (in_bom yes)
  (on_board yes)
  (dnp no)
  (fields_autoplaced yes)
  (property "Reference" "V4" (at 92.71 112.9001 0) (effects (font (size 1.27 1.27)) (justify left)))
  (property "Value" "SINE({Voffset} {Vamp} {Freq} {Td})" (at 92.71 115.4401 0) (effects (font (size 1.27 1.27)) (justify left)))
  (property "Footprint" "" (at 88.9 114.3 0) (effects (font (size 1.27 1.27)) (hide yes)))
  (property "Datasheet" "https://ngspice.sourceforge.io/docs/ngspice-html-manual/manual.xhtml#sec_Independent_Sources_for" (at 88.9 114.3 0) (effects (font (size 1.27 1.27)) (hide yes)))
  (property "Description" "Voltage source, DC" (at 88.9 114.3 0) (effects (font (size 1.27 1.27)) (hide yes)))
  (property "Sim.Pins" "1=+ 2=-" (at 88.9 114.3 0) (effects (font (size 1.27 1.27)) (hide yes)))
  (property "Sim.Type" "DC" (at 88.9 114.3 0) (effects (font (size 1.27 1.27)) (hide yes)))
  (property "Sim.Device" "V" (at 88.9 114.3 0) (effects (font (size 1.27 1.27)) (justify left) (hide yes)))
  (pin "2")
  (pin "1"))
 (symbol
  (lib_id "TLV1821:0")
  (at 114.3 185.42 0)
  (unit 1)
  (exclude_from_sim no)
  (in_bom yes)
  (on_board yes)
  (dnp no)
  (fields_autoplaced yes)
  (property "Reference" "#GND02" (at 114.3 190.5 0) (effects (font (size 1.27 1.27)) (hide yes)))
  (property "Value" "0" (at 114.3 189.23 0) (effects (font (size 1.27 1.27))))
  (property "Footprint" "" (at 114.3 185.42 0) (effects (font (size 1.27 1.27)) (hide yes)))
  (property "Datasheet" "https://ngspice.sourceforge.io/docs/ngspice-html-manual/manual.xhtml#subsec_Circuit_elements__device" (at 114.3 195.58 0) (effects (font (size 1.27 1.27)) (hide yes)))
  (property "Description" "0V reference potential for simulation" (at 114.3 193.04 0) (effects (font (size 1.27 1.27)) (hide yes)))
  (pin "1"))
 (symbol
  (lib_id "TLV1821:VDD")
  (at 114.3 170.18 0)
  (unit 1)
  (exclude_from_sim no)
  (in_bom yes)
  (on_board yes)
  (dnp no)
  (fields_autoplaced yes)
  (property "Reference" "#PWR02" (at 114.3 173.99 0) (effects (font (size 1.27 1.27)) (hide yes)))
  (property "Value" "VDD" (at 114.3 165.1 0) (effects (font (size 1.27 1.27))))
  (property "Footprint" "" (at 114.3 170.18 0) (effects (font (size 1.27 1.27)) (hide yes)))
  (property "Datasheet" "" (at 114.3 170.18 0) (effects (font (size 1.27 1.27)) (hide yes)))
  (property "Description" "Power symbol creates a global label with name \"VDD\"" (at 114.3 170.18 0) (effects (font (size 1.27 1.27)) (hide yes)))
  (pin "1"))
 (symbol
  (lib_id "TLV1821:VDD")
  (at 165.1 63.5 0)
  (unit 1)
  (exclude_from_sim no)
  (in_bom yes)
  (on_board yes)
  (dnp no)
  (fields_autoplaced yes)
  (property "Reference" "#PWR05" (at 165.1 67.31 0) (effects (font (size 1.27 1.27)) (hide yes)))
  (property "Value" "VDD" (at 165.1 58.42 0) (effects (font (size 1.27 1.27))))
  (property "Footprint" "" (at 165.1 63.5 0) (effects (font (size 1.27 1.27)) (hide yes)))
  (property "Datasheet" "" (at 165.1 63.5 0) (effects (font (size 1.27 1.27)) (hide yes)))
  (property "Description" "Power symbol creates a global label with name \"VDD\"" (at 165.1 63.5 0) (effects (font (size 1.27 1.27)) (hide yes)))
  (pin "1"))
 (sheet_instances
  (path ""
   (page "1"))))
